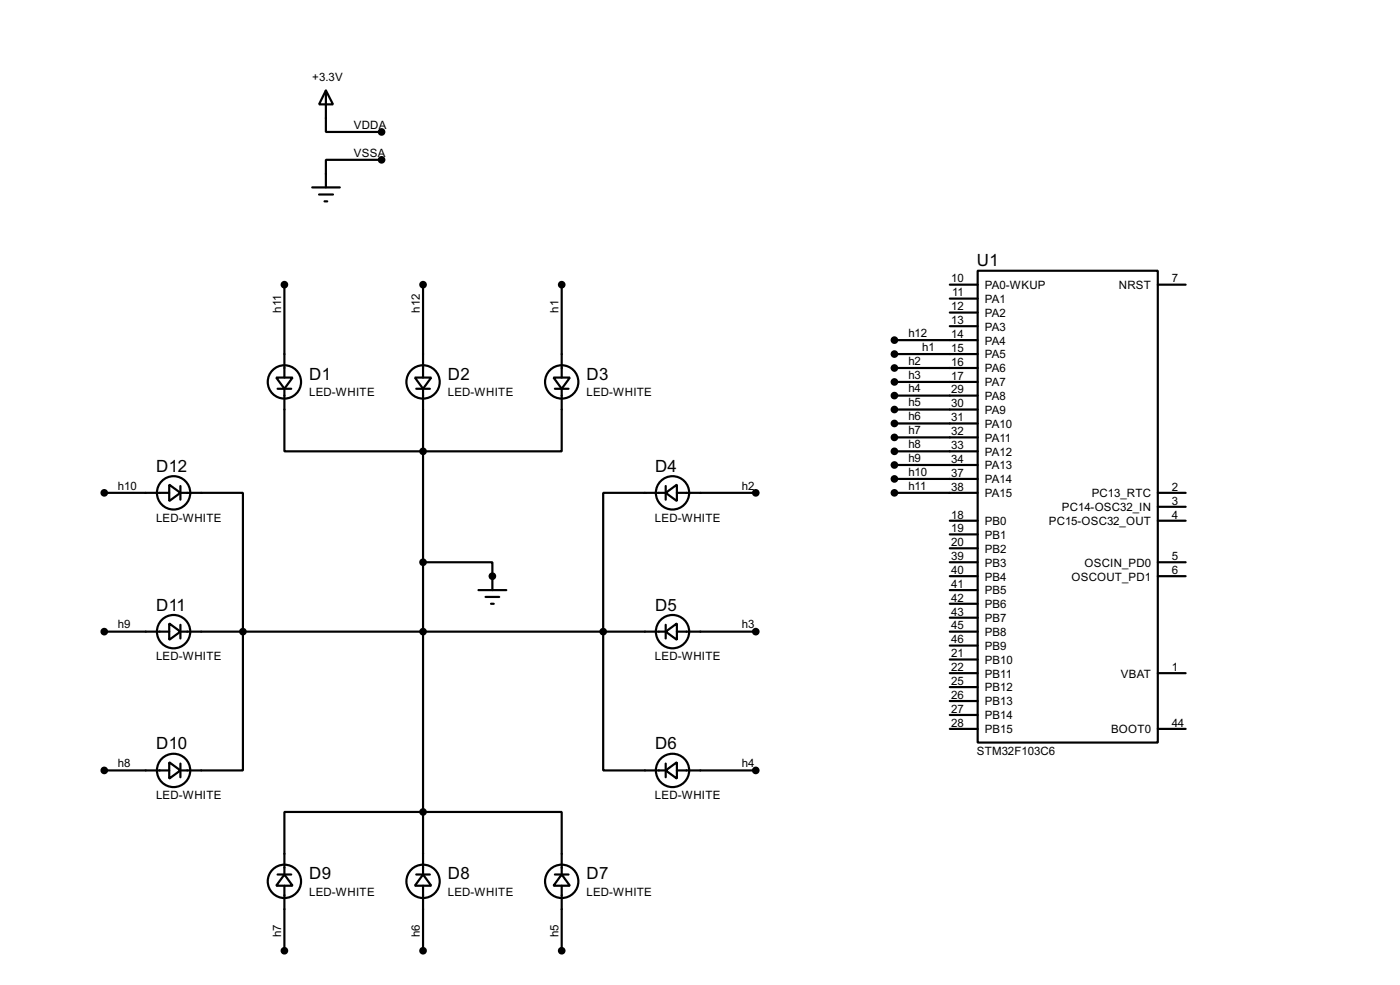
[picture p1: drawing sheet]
<svg xmlns="http://www.w3.org/2000/svg" width="256mm" height="180mm" viewBox="0 0 256 180" stroke-linecap="round" stroke-linejoin="round" font-family="sans-serif">
<g fill="none" stroke="#000" stroke-width=".4">
<path d="M59.7 16.6l1.3 2.5h-2.5zM59.7 16.6v7.6h10.2M57.2 34.3h5.1M58.5 35.6h2.5M59.5 36.9h.5M69.9 29.3h-10.2v5M52.1 52.1v17M77.5 52.1v17M102.9 52.1v17M174 52.1h5.1M174 57.2h5.1M174 54.7h5.1"/>
<path d="M174 59.7h5.1M179.1 49.6h33v86.3h-33zM212.1 52.1h5.1M50.6 69.1h3l-1.5 2.1zM50.9 71.2h2.5M52.1 71.2v11.4h50.8v-11.4M76 69.1h3l-1.5 2.1zM76.3 71.2h2.5M77.5 71.2v88.9M101.4 69.1h3l-1.5 2.1zM101.7 71.2h2.5M163.9 62.3h15.2"/>
<path d="M163.9 64.8h15.2M163.9 67.4h15.2M163.9 69.9h15.2M163.9 72.4h15.2M163.9 75h15.2M163.9 77.5h15.2M19.1 90.2h11.9M31 88.7l2.1 1.5-2.1 1.5zM33.1 90.2h11.4v50.8h-11.4M33.1 89v2.5M122 90.2l2-1.5v3zM122 90.2h-11.5v50.8h11.5"/>
<path d="M122 89v2.5M124 90.2h14.5M163.9 90.2h15.2M163.9 80.1h15.2M163.9 82.6h15.2M163.9 85.1h15.2M163.9 87.7h15.2M174 95.3h5.1M174 97.8h5.1M212.1 90.2h5.1M212.1 95.3h5.1M212.1 92.8h5.1"/>
<path d="M19.1 115.6h11.9M31 114.1l2.1 1.5-2.1 1.5zM33.1 115.6h88.9M33.1 114.4v2.5M77.5 102.9h12.7v5.1M87.7 108h5.1M89 109.3h2.5M90 110.5h.5M122 115.6l2-1.5v3zM122 114.4v2.5M124 115.6h14.5M174 115.6h5.1"/>
<path d="M174 102.9h5.1M174 105.5h5.1M174 118.2h5.1M174 100.4h5.1M174 108h5.1M174 110.5h5.1M174 113.1h5.1M212.1 102.9h5.1M212.1 105.5h5.1M31 139.5l2.1 1.5-2.1 1.5zM33.1 139.8v2.5M122 139.8v2.5"/>
<path d="M174 133.4h5.1M174 120.7h5.1M174 123.2h5.1M174 125.8h5.1M174 128.3h5.1M174 130.9h5.1M212.1 133.4h5.1M212.1 123.2h5.1M19.1 141h11.9M122 141l2-1.5v3zM124 141h14.5M50.9 160.1h2.5"/>
<path d="M52.1 160.1l1.5 2h-3zM52.1 160.1v-11.5h50.8v11.5M52.1 162.1v11.9M76.3 160.1h2.5M77.5 160.1l1.5 2h-3zM77.5 162.1v11.9M101.7 160.1h2.5M102.9 160.1l1.5 2h-3zM102.9 162.1v11.9"/>
<circle cx="52.1" cy="69.9" r="3.1"/>
<circle cx="77.5" cy="69.9" r="3.1"/>
<circle cx="102.9" cy="69.9" r="3.1"/>
<circle cx="31.8" cy="90.2" r="3.1"/>
<circle cx="123.2" cy="90.2" r="3.1"/>
<circle cx="31.8" cy="115.6" r="3.1"/>
<circle cx="123.2" cy="115.6" r="3.1"/>
<circle cx="31.8" cy="141" r="3.1"/>
<circle cx="123.2" cy="141" r="3.1"/>
<circle cx="52.1" cy="161.3" r="3.1"/>
<circle cx="77.5" cy="161.3" r="3.1"/>
<circle cx="102.9" cy="161.3" r="3.1"/>
</g>
<circle cx="90.2" cy="105.5" r=".2" fill="#000"/>
<g fill="#000" stroke="#000" stroke-width=".4">
<circle cx="69.9" cy="24.2" r=".5"/>
<circle cx="69.9" cy="29.3" r=".5"/>
<circle cx="52.1" cy="52.1" r=".5"/>
<circle cx="77.5" cy="52.1" r=".5"/>
<circle cx="102.9" cy="52.1" r=".5"/>
<circle cx="163.8" cy="75" r=".5"/>
<circle cx="163.8" cy="69.9" r=".5"/>
<circle cx="163.8" cy="72.4" r=".5"/>
<circle cx="163.8" cy="62.3" r=".5"/>
<circle cx="163.8" cy="64.8" r=".5"/>
<circle cx="163.8" cy="67.4" r=".5"/>
<circle cx="163.8" cy="77.5" r=".5"/>
<circle cx="19.1" cy="90.2" r=".5"/>
<circle cx="77.5" cy="82.6" r=".5"/>
<circle cx="138.4" cy="90.2" r=".5"/>
<circle cx="163.8" cy="87.7" r=".5"/>
<circle cx="163.8" cy="80.1" r=".5"/>
<circle cx="163.8" cy="82.6" r=".5"/>
<circle cx="163.8" cy="85.1" r=".5"/>
<circle cx="163.8" cy="90.2" r=".5"/>
<circle cx="19.1" cy="115.6" r=".5"/>
<circle cx="44.5" cy="115.6" r=".5"/>
<circle cx="77.5" cy="102.9" r=".5"/>
<circle cx="77.5" cy="115.6" r=".5"/>
<circle cx="90.2" cy="105.5" r=".5"/>
<circle cx="110.5" cy="115.6" r=".5"/>
<circle cx="138.4" cy="115.6" r=".5"/>
<circle cx="19.1" cy="141" r=".5"/>
<circle cx="77.5" cy="148.6" r=".5"/>
<circle cx="138.4" cy="141" r=".5"/>
<circle cx="52.1" cy="174" r=".5"/>
<circle cx="77.5" cy="174" r=".5"/>
<circle cx="102.9" cy="174" r=".5"/>
</g>
<g font-size="3.5">
<text x="179" y="48.7">U1</text>
<text x="56.7" y="69.5">D1</text>
<text x="82.1" y="69.5">D2</text>
<text x="107.5" y="69.5">D3</text>
<text x="28.6" y="86.4">D12</text>
<text x="120" y="86.4">D4</text>
<text x="28.6" y="111.8">D11</text>
<text x="120" y="111.8">D5</text>
<text x="28.6" y="137.2">D10</text>
<text x="120" y="137.2">D6</text>
<text x="56.7" y="161">D9</text>
<text x="82.1" y="161">D8</text>
<text x="107.5" y="161">D7</text>
</g>
<g font-size="2.4">
<text x="57.2" y="14.8">+3.3V</text>
<text x="64.8" y="23.6">VDDA</text>
<text x="64.8" y="28.6">VSSA</text>
<text x="174.3" y="51.7">10</text>
<text x="180.4" y="52.9">PA0-WKUP</text>
<text x="205" y="52.9">NRST</text>
<text x="214.7" y="51.7">7</text>
<text x="51.5" y="57.2" transform="rotate(-90 51.5 57.2)">h11</text>
<text x="76.9" y="57.2" transform="rotate(-90 76.9 57.2)">h12</text>
<text x="102.3" y="57.2" transform="rotate(-90 102.3 57.2)">h1</text>
<text x="174.3" y="56.8">12</text>
<text x="174.3" y="59.3">13</text>
<text x="174.4" y="54.3">11</text>
<text x="180.4" y="58">PA2</text>
<text x="180.4" y="55.4">PA1</text>
<text x="166.4" y="61.7">h12</text>
<text x="169" y="64.2">h1</text>
<text x="174.3" y="61.9">14</text>
<text x="174.3" y="64.4">15</text>
<text x="180.4" y="60.5">PA3</text>
<text x="180.4" y="63.1">PA4</text>
<text x="180.4" y="65.6">PA5</text>
<text x="166.4" y="66.7">h2</text>
<text x="166.4" y="69.3">h3</text>
<text x="166.4" y="71.8">h4</text>
<text x="174.3" y="67">16</text>
<text x="174.3" y="69.5">17</text>
<text x="174.3" y="72">29</text>
<text x="180.4" y="68.1">PA6</text>
<text x="180.4" y="70.7">PA7</text>
<text x="56.6" y="72.5">LED-WHITE</text>
<text x="82" y="72.5">LED-WHITE</text>
<text x="107.4" y="72.5">LED-WHITE</text>
<text x="166.4" y="74.4">h5</text>
<text x="166.4" y="76.9">h6</text>
<text x="174.3" y="74.6">30</text>
<text x="174.3" y="77.1">31</text>
<text x="180.4" y="73.2">PA8</text>
<text x="180.4" y="75.8">PA9</text>
<text x="166.4" y="79.5">h7</text>
<text x="166.4" y="82">h8</text>
<text x="174.3" y="79.7">32</text>
<text x="174.3" y="82.2">33</text>
<text x="180.4" y="78.3">PA10</text>
<text x="180.4" y="80.8">PA11</text>
<text x="180.4" y="83.4">PA12</text>
<text x="21.6" y="89.6">h10</text>
<text x="135.9" y="89.6">h2</text>
<text x="166.4" y="84.5">h9</text>
<text x="166.4" y="87.1">h10</text>
<text x="166.4" y="89.6">h11</text>
<text x="174.3" y="84.7">34</text>
<text x="174.3" y="87.3">37</text>
<text x="174.3" y="89.8">38</text>
<text x="180.4" y="85.9">PA13</text>
<text x="180.4" y="88.5">PA14</text>
<text x="214.7" y="89.8">2</text>
<text x="28.6" y="95.5">LED-WHITE</text>
<text x="120" y="95.5">LED-WHITE</text>
<text x="174.3" y="94.9">18</text>
<text x="180.4" y="91">PA15</text>
<text x="194.5" y="93.6">PC14-OSC32_IN</text>
<text x="200" y="91">PC13_RTC</text>
<text x="214.7" y="92.4">3</text>
<text x="214.7" y="94.9">4</text>
<text x="174.3" y="97.4">19</text>
<text x="174.3" y="100">20</text>
<text x="180.4" y="96.1">PB0</text>
<text x="180.4" y="98.6">PB1</text>
<text x="180.4" y="101.2">PB2</text>
<text x="192.1" y="96.1">PC15-OSC32_OUT</text>
<text x="174.3" y="102.5">39</text>
<text x="174.3" y="105.1">40</text>
<text x="174.3" y="107.6">41</text>
<text x="180.4" y="103.7">PB3</text>
<text x="180.4" y="106.3">PB4</text>
<text x="196.3" y="106.3">OSCOUT_PD1</text>
<text x="198.7" y="103.7">OSCIN_PD0</text>
<text x="214.7" y="102.5">5</text>
<text x="214.7" y="105.1">6</text>
<text x="174.3" y="110.1">42</text>
<text x="174.3" y="112.7">43</text>
<text x="180.4" y="108.8">PB5</text>
<text x="180.4" y="111.3">PB6</text>
<text x="180.4" y="113.9">PB7</text>
<text x="21.6" y="115">h9</text>
<text x="135.9" y="115">h3</text>
<text x="174.3" y="115.2">45</text>
<text x="174.3" y="117.8">46</text>
<text x="180.4" y="116.4">PB8</text>
<text x="180.4" y="119">PB9</text>
<text x="28.6" y="120.9">LED-WHITE</text>
<text x="120" y="120.9">LED-WHITE</text>
<text x="174.3" y="120.3">21</text>
<text x="174.3" y="122.8">22</text>
<text x="174.3" y="125.4">25</text>
<text x="180.4" y="121.5">PB10</text>
<text x="180.4" y="124">PB11</text>
<text x="205.3" y="124">VBAT</text>
<text x="214.7" y="122.8">1</text>
<text x="174.3" y="127.9">26</text>
<text x="174.3" y="130.5">27</text>
<text x="180.4" y="126.6">PB12</text>
<text x="180.4" y="129.1">PB13</text>
<text x="180.4" y="131.7">PB14</text>
<text x="174.3" y="133">28</text>
<text x="180.4" y="134.2">PB15</text>
<text x="203.5" y="134.2">BOOT0</text>
<text x="214.7" y="133">44</text>
<text x="21.6" y="140.4">h8</text>
<text x="135.9" y="140.4">h4</text>
<text x="178.9" y="138.1">STM32F103C6</text>
<text x="28.6" y="146.3">LED-WHITE</text>
<text x="120" y="146.3">LED-WHITE</text>
<text x="56.6" y="163.9">LED-WHITE</text>
<text x="82" y="163.9">LED-WHITE</text>
<text x="107.4" y="163.9">LED-WHITE</text>
<text x="51.5" y="171.5" transform="rotate(-90 51.5 171.5)">h7</text>
<text x="76.9" y="171.5" transform="rotate(-90 76.9 171.5)">h6</text>
<text x="102.3" y="171.5" transform="rotate(-90 102.3 171.5)">h5</text>
</g>
</svg>
